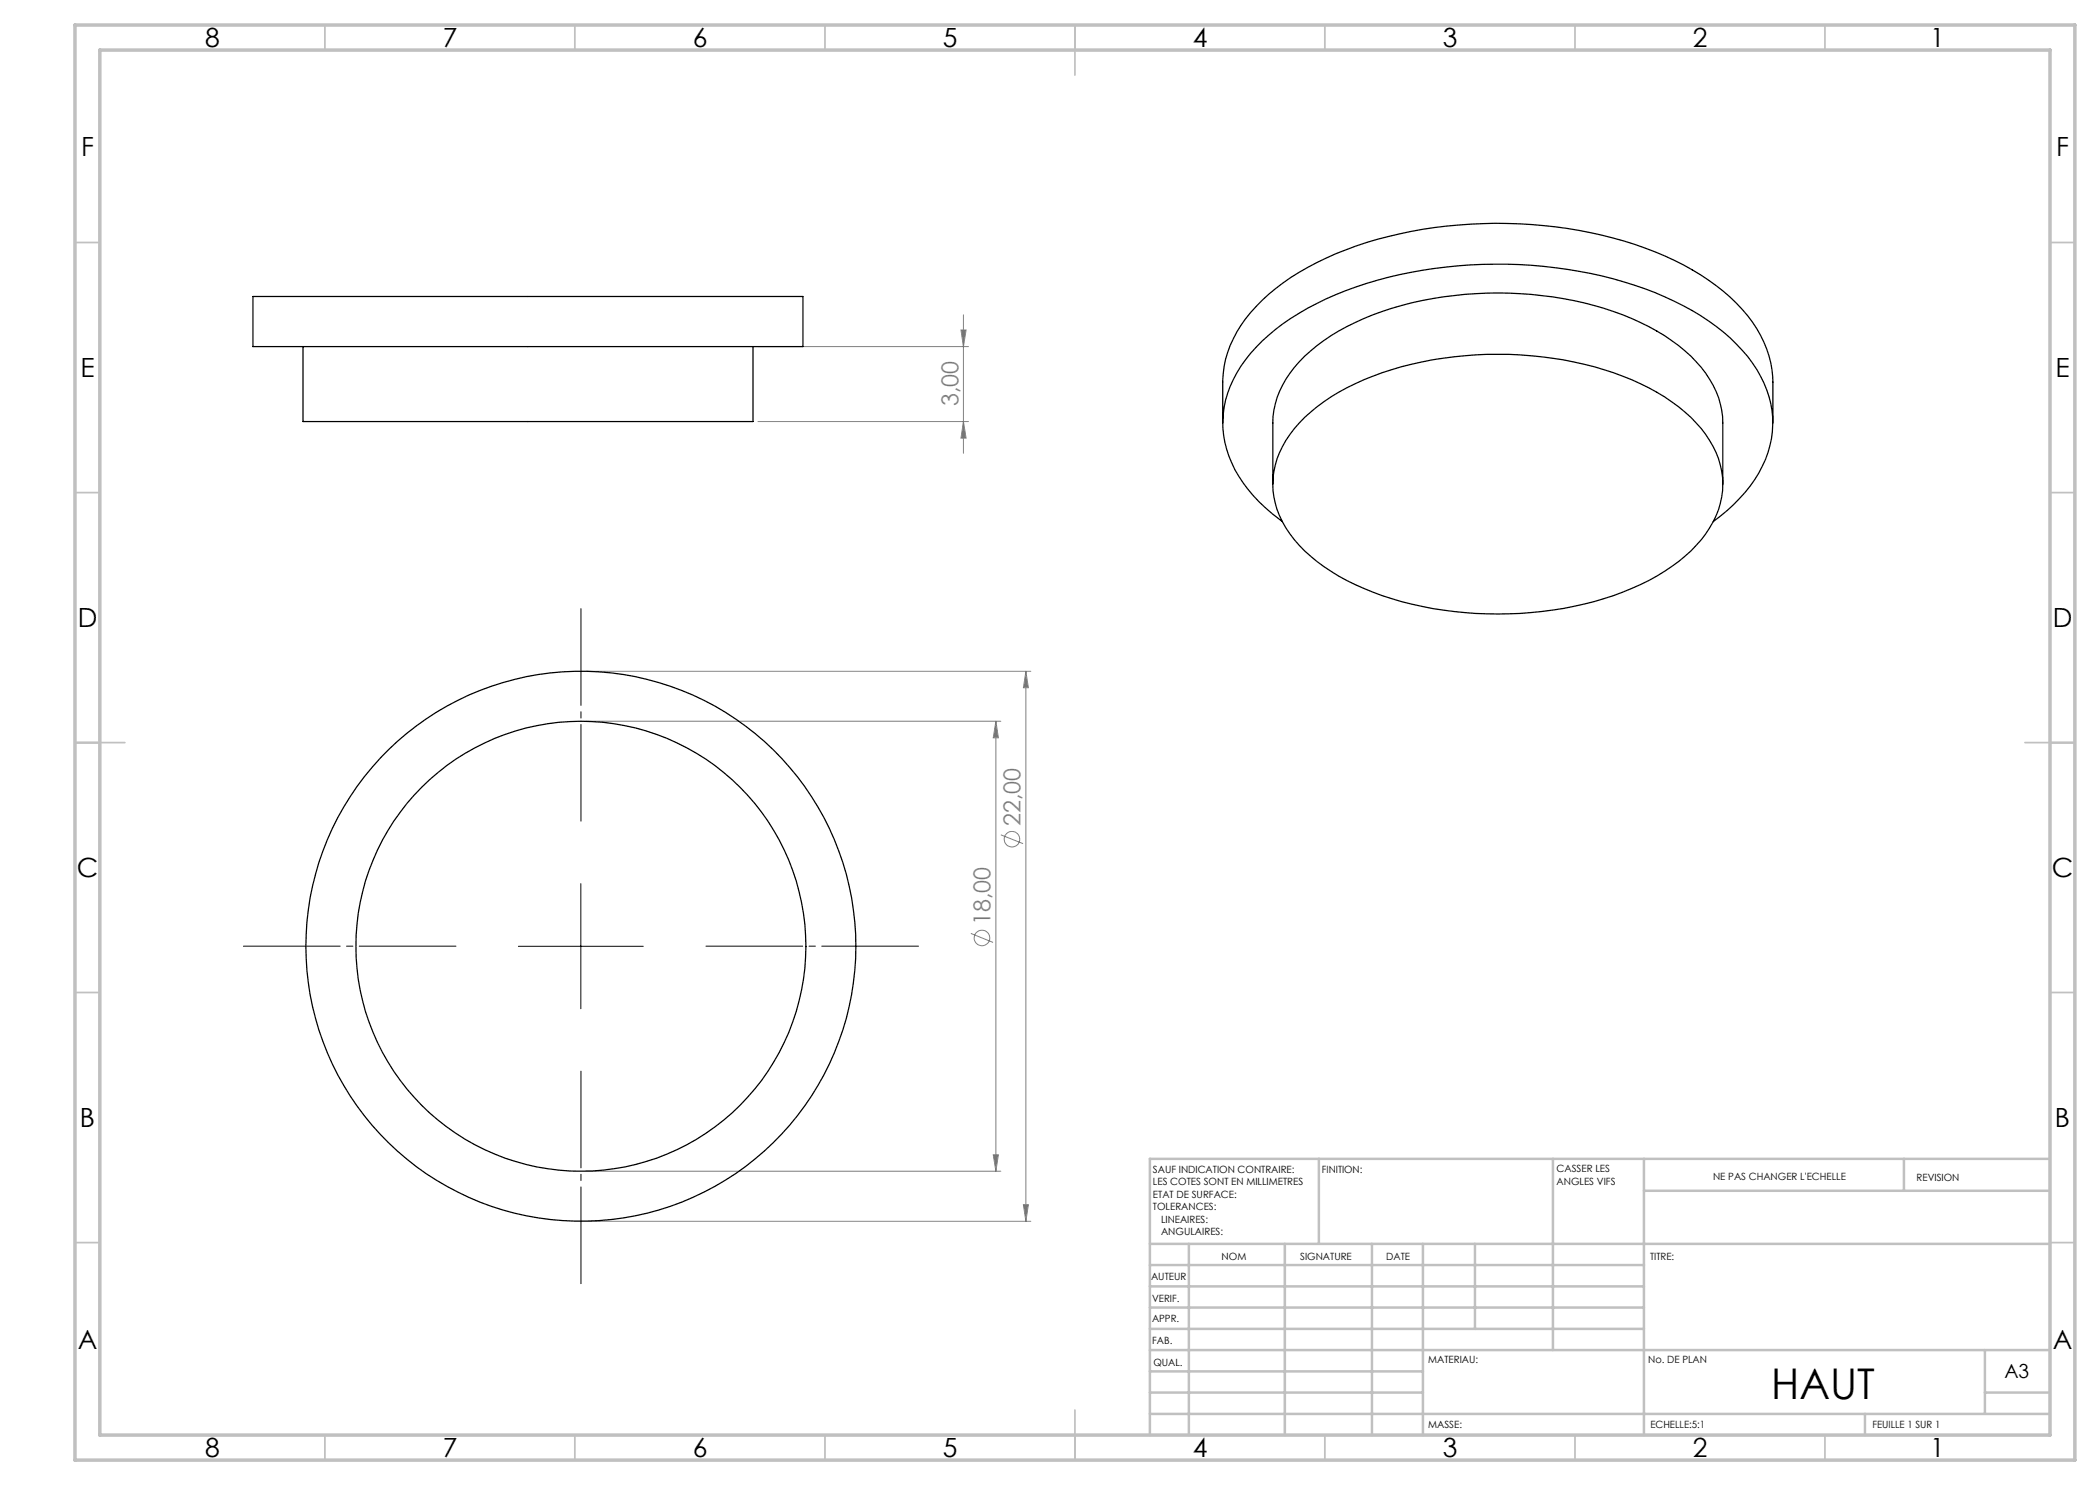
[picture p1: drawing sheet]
<svg xmlns="http://www.w3.org/2000/svg" width="420mm" height="297mm" viewBox="0 0 420 297" stroke-linecap="round" stroke-linejoin="round" font-family="sans-serif">
<g fill="none" stroke="#808080" stroke-width=".2">
<path d="M151.6 69.3h42.1M192.2 66h1l-.5 3.3zM192.7 63v27.7M151.6 84.3h42.1M192.7 84.3l.5 3.3h-1zM117.2 134.3h89M205.2 134.3l.5 3.2h-1zM205.2 134.3v110M117.2 144.2h83M199.2 144.2l.5 3.4h-1.1zM199.2 144.2v90M200.2 167l4.4 1.7"/>
<path d="M194.2 186.7l4.4 1.8M117.2 234.2h83M198.6 231h1.1l-.5 3.2zM117.2 244.3h89M204.7 240.9h1l-.5 3.4z"/>
<circle cx="202.4" cy="167.9" r="1.56"/>
<circle cx="196.4" cy="187.6" r="1.56"/>
</g>
<path d="M116.2 164.2v-42.5M91.2 189.2h-42.5M141.2 189.2h42.5M116.2 214.2v42.5" fill="none" stroke="#000" stroke-width=".2" stroke-dasharray="30.5 1.3 1.3 1.3" stroke-dashoffset="11.1"/>
<path d="M116.2 176.7v25.1M103.7 189.3h25" fill="none" stroke="#000" stroke-width=".2"/>
<g fill="none" stroke="#c0c0c0" stroke-width=".35">
<path d="M65 5v5M115 5v5M165 5v5M215 5v10M265 5v5M315 5v5M365 5v5M15 48.5h5M410 48.5h5M15 98.5h5M410 98.5h5M15 148.5h10"/>
<path d="M405 148.5h10M15 198.5h5M410 198.5h5M15 248.5h5M410 248.5h5M65 287v5M115 287v5M165 287v5M215 282v10M265 287v5M315 287v5M365 287v5"/>
</g>
<g fill="none" stroke="#c0c0c0" stroke-width=".5">
<path d="M263.8 231.8v17M310.6 231.8v38.2M328.8 231.8v55.2M328.8 238.2h81.2M380.8 231.8v6.4M410 231.8h-180v55.2M230 248.8h180M230 257.3h98.8M230 253h98.8M237.8 248.8v38.2M257 248.8v38.2M274.4 248.8v38.2"/>
<path d="M284.6 248.8v38.2M295 248.8v17M230 265.8h98.8M230 261.5h98.8M230 278.5h54.6M230 274.3h54.6M230 270h180M397 278.5h13M397 270v12.8M230 282.8h180M373 282.8v4.2"/>
</g>
<path d="M15 5h400v287h-400zM20 10h390v277h-390z" fill="none" stroke="#c0c0c0" stroke-width=".7"/>
<g fill="#808080">
<path d="M192.7 84.3l.5 3.3h-1zM192.2 66h1l-.5 3.3z"/>
<path d="M205.2 134.3l.5 3.2h-1zM204.7 240.9h1l-.5 3.4zM199.2 144.2l.5 3.4h-1.1zM198.6 231h1.1l-.5 3.2z"/>
</g>
<g fill="none" stroke="#000" stroke-width=".25">
<path d="M50.6 59.3h110v10h-110zM60.6 69.3v15h90v-15M244.5 84.6v-8.2a21.9 21.9 0 0 1 6.7-15.1 49.4 49.4 0 0 1 20-12.1 90.3 90.3 0 0 1 59.8 1.2 45.3 45.3 0 0 1 18.5 12.7 21.6 21.6 0 0 1 5.1 13.3v8.2M254.6 96.8v-12.2a19.3 19.3 0 0 1 7.5-14.4 49.4 49.4 0 0 1 22.3-10.1 73.2 73.2 0 0 1 42 3.6 37.2 37.2 0 0 1 13.9 9.8 17.7 17.7 0 0 1 4.3 11.1v12.2M260.9 83.5a45.3 45.3 0 0 1 19.4-10.2 73.7 73.7 0 0 1 46.1 2.6 37.2 37.2 0 0 1 13.9 9.8 16.6 16.6 0 0 1 3.4 16.2 23.8 23.8 0 0 1-9.4 11.4 56.5 56.5 0 0 1-26 9 72.2 72.2 0 0 1-35.5-4.6 33.1 33.1 0 0 1-15.6-12.1 16.1 16.1 0 0 1 .8-18.7zM256.5 104.3a29.5 29.5 0 0 1-10.7-13.1 19.6 19.6 0 0 1 3.3-19.2 41.1 41.1 0 0 1 16.1-12.2 86.6 86.6 0 0 1 43.4-6.5 76 76 0 0 1 29.9 8.8 34.8 34.8 0 0 1 13.6 13.1 19.4 19.4 0 0 1-1.2 20.7 34.5 34.5 0 0 1-8.2 8.4"/>
<circle cx="116.2" cy="189.2" r="55"/>
<circle cx="116.2" cy="189.3" r="45"/>
</g>
<text font-size="8.5" x="354.2" y="279.7">HAUT</text>
<g font-size="5.3">
<text x="41" y="9.5">8</text>
<text x="88.5" y="9.5">7</text>
<text x="138.5" y="9.5">6</text>
<text x="188.5" y="9.5">5</text>
<text x="238.5" y="9.5">4</text>
<text x="288.5" y="9.5">3</text>
<text x="338.5" y="9.5">2</text>
<text x="386" y="9.5">1</text>
<text x="16.2" y="31.2">F</text>
<text x="411.2" y="31.2">F</text>
<text x="16.1" y="75.5">E</text>
<text x="411.1" y="75.5">E</text>
<text x="15.5" y="125.5">D</text>
<text x="410.5" y="125.5">D</text>
<text x="15.4" y="175.5">C</text>
<text x="410.4" y="175.5">C</text>
<text x="16" y="225.5">B</text>
<text x="411" y="225.5">B</text>
<text x="15.5" y="269.7">A</text>
<text x="410.5" y="269.7">A</text>
<text x="41" y="291.5">8</text>
<text x="88.5" y="291.5">7</text>
<text x="138.5" y="291.5">6</text>
<text x="188.5" y="291.5">5</text>
<text x="238.5" y="291.5">4</text>
<text x="288.5" y="291.5">3</text>
<text x="338.5" y="291.5">2</text>
<text x="386" y="291.5">1</text>
</g>
<g font-size="4.7" fill="#808080">
<text x="191.7" y="81.3" transform="rotate(-90 191.7 81.3)">3,00</text>
<text x="204.1" y="165.3" transform="rotate(-90 204.1 165.3)">22,00</text>
<text x="198.1" y="185" transform="rotate(-90 198.1 185)">18,00</text>
</g>
<text font-size="3.9" x="400.9" y="275.5">A3</text>
<g font-size="2">
<text x="230.6" y="234.6">SAUF INDICATION CONTRAIRE:</text>
<text x="230.6" y="237.1">LES COTES SONT EN MILLIMETRES</text>
<text x="230.6" y="239.6">ETAT DE SURFACE:</text>
<text x="264.4" y="234.6">FINITION:</text>
<text x="311.3" y="234.5">CASSER LES</text>
<text x="311.3" y="237">ANGLES VIFS</text>
<text x="342.6" y="236">NE PAS CHANGER L'ECHELLE</text>
<text x="383.3" y="236.2">REVISION</text>
<text x="230.6" y="242.1">TOLERANCES:</text>
<text x="232.2" y="244.6">LINEAIRES:</text>
<text x="232.2" y="247.1">ANGULAIRES:</text>
<text x="244.3" y="252">NOM</text>
<text x="260" y="251.9">SIGNATURE</text>
<text x="277.2" y="251.9">DATE</text>
<text x="330" y="251.9">TITRE:</text>
<text x="230.2" y="256.1">AUTEUR</text>
<text x="230.4" y="260.3">VERIF.</text>
<text x="230.4" y="264.4">APPR.</text>
<text x="230.5" y="268.8">FAB.</text>
<text x="230.7" y="273.1">QUAL.</text>
<text x="285.7" y="272.5">MATERIAU:</text>
<text x="329.6" y="272.5">No. DE PLAN</text>
<text x="285.6" y="285.5">MASSE:</text>
<text x="330.1" y="285.6">ECHELLE:5:1</text>
<text x="374.5" y="285.6">FEUILLE 1 SUR 1</text>
</g>
</svg>
